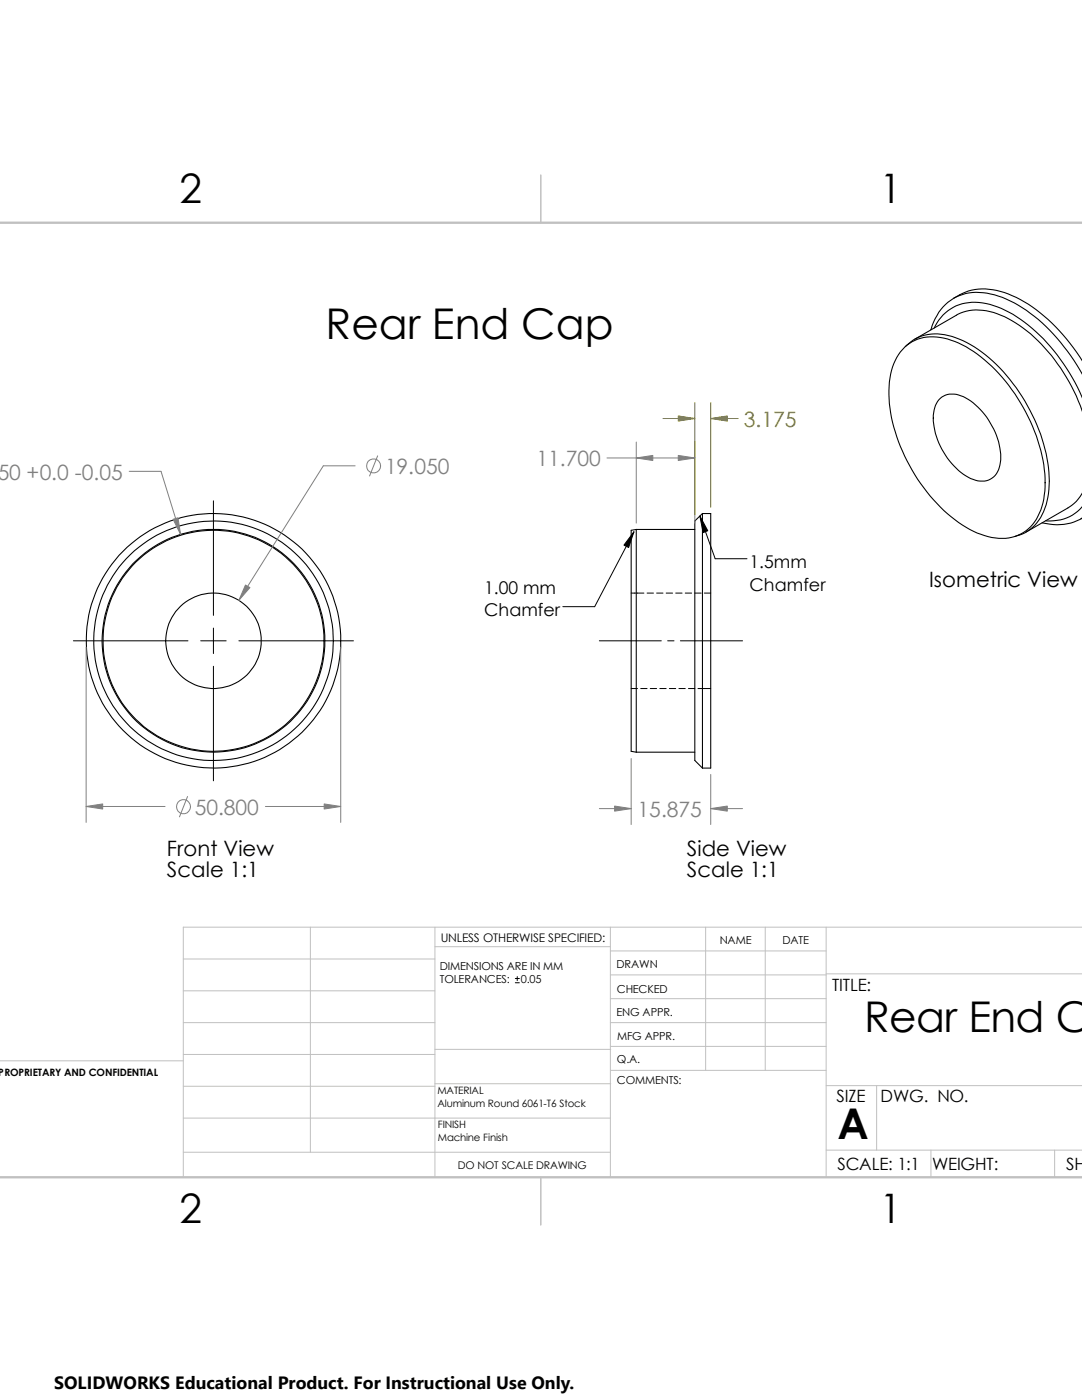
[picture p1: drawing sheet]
<svg xmlns="http://www.w3.org/2000/svg" width="216mm" height="279mm" viewBox="0 0 216 279" stroke-linecap="round" stroke-linejoin="round" font-family="sans-serif">
<g fill="none" stroke="#c0c0c0" stroke-width=".2">
<path d="M36.6 197.7h50.2M36.6 191.4h50.2M61.9 185v45M86.8 188.9h35M86.8 185v49.9M121.8 185v49.9M121.8 199.3h43M121.8 194.6h43M121.8 189.8h43M140.8 185v28.6M152.7 185v28.6M164.8 185v49.9"/>
<path d="M164.8 194.4h51.1M215.9 185h-179.3v49.9M0 211.7h36.6M36.6 204.1h50.2M36.6 216.8h50.2M36.6 210.4h50.2M86.8 209.4h35.1M86.8 216.3h35.1M121.8 204.1h43M121.8 208.8h43M121.9 213.6h42.9M164.8 216.7h51.1"/>
<path d="M174.9 216.7v12.8M36.6 223.1h85.2M36.6 230h85.2M164.8 229.5h51.1M185.8 229.5v5.4M210.4 229.5v5.4"/>
</g>
<path d="M107.9 34.9v9.5M107.9 234.9v9.6" fill="none" stroke="#c0c0c0" stroke-width=".21"/>
<path d="M-.1 44.4h216M-.1 234.9h216" fill="none" stroke="#c0c0c0" stroke-width=".47"/>
<g fill="none" stroke="#000" stroke-width=".21">
<path d="M190.3 59.5a11.4 11.4 0 0 1 11.7-.5 32.9 32.9 0 0 1 13.9 13M180.5 69.3a8.6 8.6 0 0 1 9.3-1.4 26 26 0 0 1 12.1 9.9 32.6 32.6 0 0 1 6.6 19.4 11.4 11.4 0 0 1-3.8 8.8 9.1 9.1 0 0 1-9 .6 27 27 0 0 1-12-10.1 32.8 32.8 0 0 1-6.3-18.6 11.8 11.8 0 0 1 3.1-8.6zM180.6 69.2a8.7 8.7 0 0 1 9.3-2.1 26.5 26.5 0 0 1 12.9 10.3 32.8 32.8 0 0 1 6.5 19.5 11.2 11.2 0 0 1-3.8 8.8l-1 .6-2 .8M182.5 67.7l8.3-4.8a9.7 9.7 0 0 1 8.9 0 26.8 26.8 0 0 1 11.3 9.7 35.7 35.7 0 0 1 4.9 9.5M185.7 65.8a9.6 9.6 0 0 1 7.6-7.3 15.7 15.7 0 0 1 10.7 2.9 37.2 37.2 0 0 1 11.9 13.3M186.4 65.4a8.7 8.7 0 0 1 10.4-4.8 22.2 22.2 0 0 1 10.6 6.3 39.4 39.4 0 0 1 8.5 12.5M187.3 79.8a4 4 0 0 1 4.9-.6 14.8 14.8 0 0 1 7.5 12.6 4.1 4.1 0 0 1-3.2 4.2 7.6 7.6 0 0 1-6.2-3 13.9 13.9 0 0 1-4-10.7l.3-1.4zM215.9 98.4a7.4 7.4 0 0 1-2.8 3l-8.3 4.8M127 105.7l-1.1 .1v44.1l1.1 .2M127 105.7h11.6M127 105.7v44.4M140.2 102.5h1.6v50.8h-1.6"/>
<path d="M140.2 102.5v50.8M140.2 102.5l-1.6 1.5v47.8l1.6 1.5M215.9 103.4a10.3 10.3 0 0 1-8 1M215.9 101.1a8.3 8.3 0 0 1-7.2 2.8M215.9 103.4l-.2 .1M127 150.1h11.6"/>
<circle cx="42.6" cy="127.9" r="25.4"/>
<circle cx="42.6" cy="127.9" r="9.5"/>
<circle cx="42.6" cy="127.9" r="22.2"/>
<circle cx="42.6" cy="127.9" r="22"/>
<circle cx="42.6" cy="127.9" r="23.9"/>
</g>
<g fill="none" stroke="#000" stroke-width=".2">
<path d="M42.6 99.9v22.9M125.9 118.4h2.6M126.5 106.1l-7.8 15h-6.4M129.1 118.4h1.3M131 118.4h1.3M132.9 118.4h1.3M134.8 118.4h1.3M136.7 118.4h1.3M138.6 118.4h1.3M139.7 103l3 8.5h6.4M140.5 118.4h1.3M14.6 127.9h22.9"/>
<path d="M40 127.9h5.1M42.6 125.3v5.1M42.6 133v22.8M47.7 127.9h22.8M119.6 127.9h12.4M125.9 137.4h1.3M127.8 137.4h1.3M129.8 137.4h1.2M131.7 137.4h1.2M133.2 127.9h1.3M133.6 137.4h1.2M135.5 137.4h1.2"/>
<path d="M135.8 127.9h12.4M137.4 137.4h1.2M139.3 137.4h2.5M102.8 196.1h.8M102.8 195.3h.8M103.2 194.9v.8"/>
</g>
<g fill="none" stroke="#808080" stroke-width=".2">
<path d="M25.8 94.1h6.3l3.9 12.5M70.9 93h-6.4l-16.8 26.8M75.4 91l-1.7 4M121.1 91.4h17.5M127 88.2v16.2M138.6 88.2v16.2M17.2 129.2v34.9M68 129.2v34.9M37.4 159l-1.6 4M125.9 151.4v13.1M141.8 154.6v9.9M17.2 161h15.7"/>
<path d="M53 161h15M119.6 161.4h6.3M141.8 161.4h6.4"/>
<circle cx="74.5" cy="93" r="1.4"/>
<circle cx="36.6" cy="161" r="1.41"/>
</g>
<g fill="#808080" stroke="#808080" stroke-width=".2">
<path d="M34.5 103.6l1-.3 .5 3.3z"/>
<path d="M49 116.8l.9 .5-2.2 2.5z"/>
<path d="M17.2 161l3.3-.6v1.1z"/>
<path d="M64.7 160.4l3.3 .6-3.3 .5z"/>
<path d="M135.3 90.9l3.3 .5-3.3 .5z"/>
<path d="M127 91.4l3.3-.5v1z"/>
<path d="M122.6 160.9l3.3 .5-3.3 .5z"/>
<path d="M141.8 161.4l3.3-.5v1z"/>
</g>
<path d="M132.3 83.5h6.3M138.6 80.3v22.4M141.8 80.3v20.9M141.8 83.5h5.5" fill="none" stroke="#808000" stroke-width=".2"/>
<g fill="#808000" stroke="#808000" stroke-width=".2">
<path d="M135.3 83l3.3 .5-3.3 .5z"/>
<path d="M141.8 83.5l3.3-.5v1z"/>
</g>
<path d="M126.5 106.1l-1.1 3.2-.9-.5zM139.7 103l1.5 2.9-.9 .4z" fill="#000" stroke="#000" stroke-width=".2"/>
<path d="M10.8 273.3h104.1v6.1h-104.1z" fill="#fff"/>
<g font-size="8.5">
<text x="65" y="67.6">Rear End Cap</text>
<text x="172.4" y="205.9">Rear End C</text>
<text x="167.1" y="227.2">A</text>
</g>
<g font-size="8.1">
<text x="35.8" y="40.6">2</text>
<text x="175.5" y="40.6">1</text>
<text x="35.8" y="244.1">2</text>
<text x="175.5" y="244.1">1</text>
</g>
<text font-size="4.2" fill="#808000" x="148.4" y="85.2">3.175</text>
<g font-size="4.2" fill="#808080">
<text x="-.5" y="95.7">50 +0.0 -0.05</text>
<text x="76.8" y="94.6">19.050</text>
<text x="107" y="93.1">11.700</text>
<text x="38.9" y="162.6">50.800</text>
<text x="127.2" y="163.1">15.875</text>
</g>
<g font-size="4.2">
<text x="185.4" y="117.2">Isometric View</text>
<text x="33.3" y="170.9">Front View</text>
<text x="137.1" y="170.9">Side View</text>
<text x="33.3" y="175">Scale 1:1</text>
<text x="137.1" y="175">Scale 1:1</text>
</g>
<g font-size="3.5">
<text x="149.6" y="113.5">1.5mm</text>
<text x="96.6" y="118.5">1.00 mm</text>
<text x="149.6" y="118">Chamfer</text>
<text x="96.6" y="123">Chamfer</text>
<text x="10.8" y="277.1">SOLIDWORKS Educational Product. For Instructional Use Only.</text>
</g>
<g font-size="3.4">
<text x="166" y="197.8">TITLE:</text>
<text x="166.9" y="219.8">SIZE</text>
<text x="175.7" y="219.9">DWG. NO.</text>
<text x="167.1" y="233.4">SCALE: 1:1</text>
<text x="186" y="233.5">WEIGHT:</text>
<text x="212.8" y="233.4">SHE</text>
</g>
<text font-size="2.4" x="88" y="187.9">UNLESS OTHERWISE SPECIFIED:</text>
<g font-size="2.2">
<text x="143.6" y="188.4">NAME</text>
<text x="156.1" y="188.5">DATE</text>
<text x="87.8" y="193.5">DIMENSIONS ARE IN MM</text>
<text x="87.8" y="196.2">TOLERANCES:</text>
<text x="103.9" y="196.2">0.05</text>
<text x="123" y="193.2">DRAWN</text>
<text x="123" y="202.7">ENG APPR.</text>
<text x="123.1" y="198.1">CHECKED</text>
<text x="123.1" y="207.5">MFG APPR.</text>
<text x="123.1" y="212.2">Q.A.</text>
<text x="123.1" y="216.4">COMMENTS:</text>
</g>
<text font-size="2.1" x="91.4" y="233.3">DO NOT SCALE DRAWING</text>
<g font-size="2">
<text x="-.2" y="214.7">PROPRIETARY AND CONFIDENTIAL</text>
<text x="87.3" y="218.4">MATERIAL</text>
<text x="87.3" y="220.9">Aluminum Round 6061-T6 Stock</text>
<text x="87.4" y="227.8">Machine Finish</text>
<text x="87.4" y="225.2">FINISH</text>
</g>
</svg>
